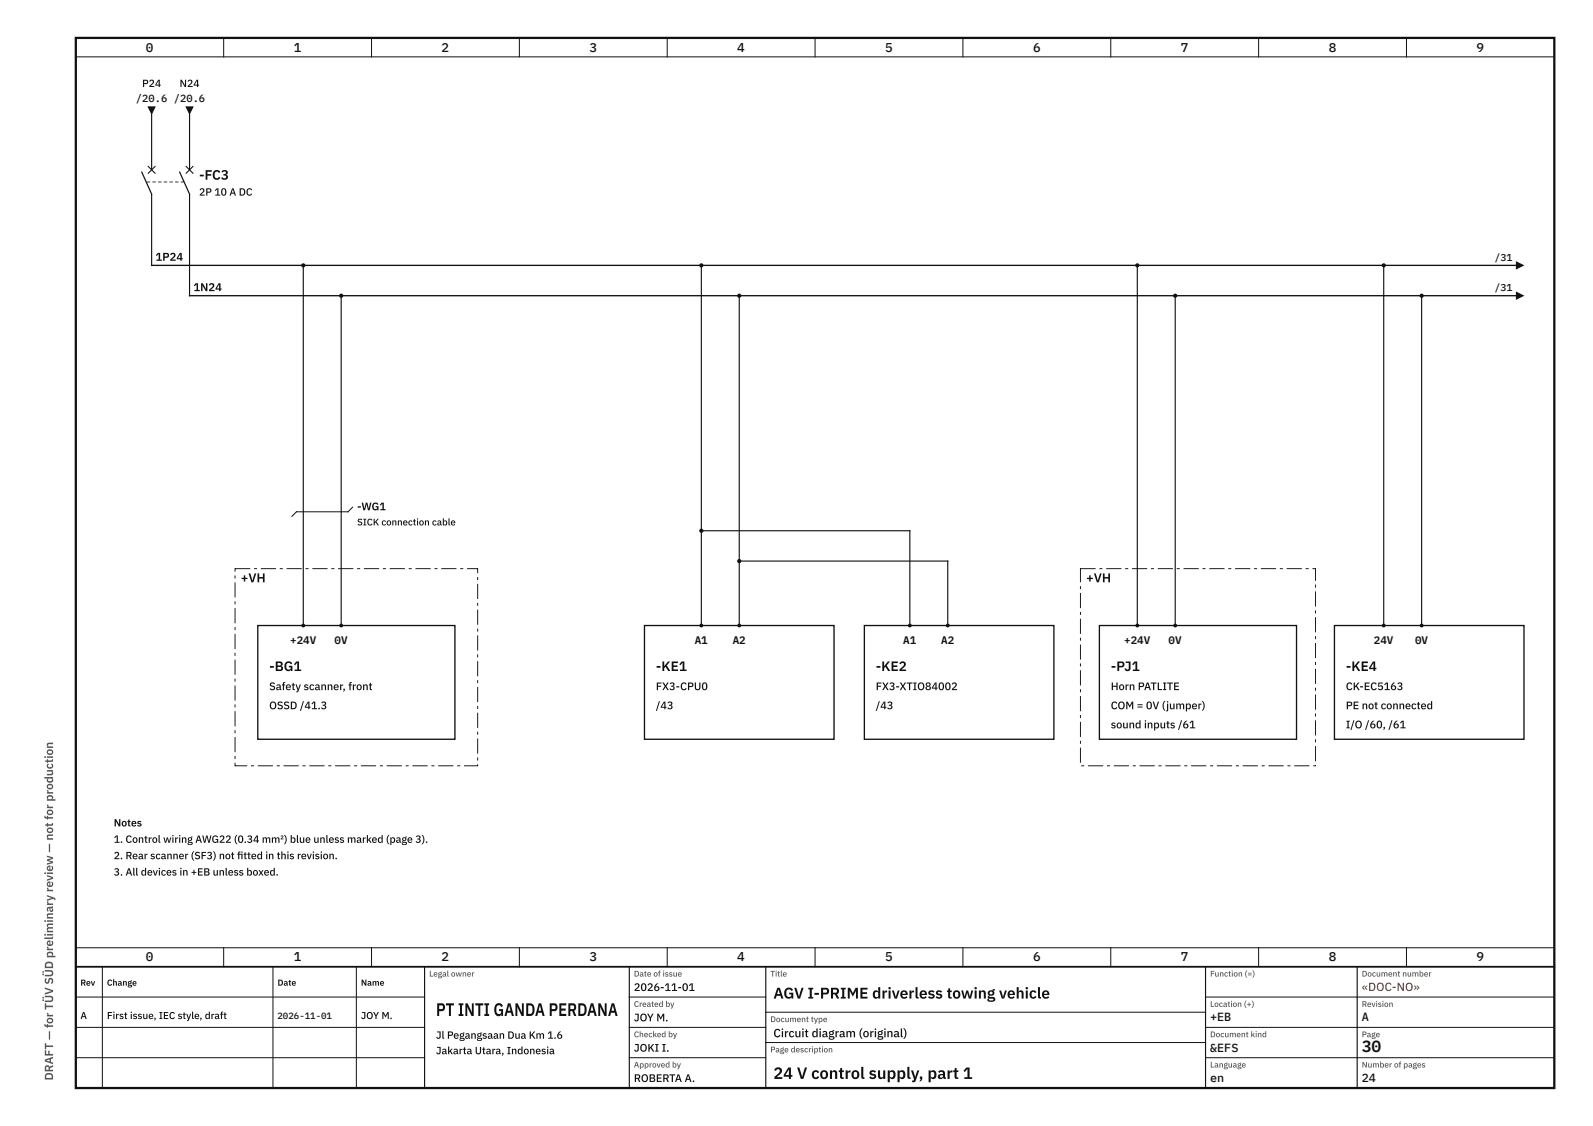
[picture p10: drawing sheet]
<svg xmlns="http://www.w3.org/2000/svg" width="420mm" height="297mm" viewBox="0 0 420 297" stroke-linecap="round" stroke-linejoin="round" font-family="sans-serif">
<path d="M20 10h390v277h-390z" fill="none" stroke="#111" stroke-width=".6"/>
<g fill="none" stroke="#111" stroke-width=".26">
<path d="M20 15h390M59 10v5M98 10v5M137 10v5M176 10v5M215 10v5M254 10v5M293 10v5M332 10v5M371 10v5M20 250h390M20 255h390"/>
<path d="M27 255v32M59 250v5M72 255v32M94 255v32M98 250v5M137 250v5M176 250v5M215 250v5M254 250v5M293 250v5M332 250v5M371 250v5"/>
<path d="M20 263h92M20 271h92M20 279h92M166 263h36M166 271h36M166 279h36M202 267h116M202 275h116M318 263h92M318 271h92M318 279h92"/>
</g>
<path d="M20 255h390" fill="none" stroke="#111" stroke-width=".45"/>
<path d="M112 255v32M166 255v32M202 255v32M318 255v32M358 255v32" fill="none" stroke="#111" stroke-width=".3"/>
<path d="M39.1 28.2h1.8l-.9 1.8z" fill="#111"/>
<path d="M39.1 28.2h1.8l-.9 1.8z" fill="none" stroke="#111" stroke-width=".26"/>
<path d="M49.1 28.2h1.8l-.9 1.8z" fill="#111"/>
<path d="M49.1 28.2h1.8l-.9 1.8z" fill="none" stroke="#111" stroke-width=".26"/>
<path d="M40 30v40M50 30v48" fill="none" stroke="#111" stroke-width=".3"/>
<path d="M40 70h360" fill="none" stroke="#111" stroke-width=".35"/>
<path d="M400 69.1l1.8 .9-1.8 .9z" fill="#111"/>
<path d="M400 69.1l1.8 .9-1.8 .9z" fill="none" stroke="#111" stroke-width=".26"/>
<path d="M50 78h350" fill="none" stroke="#111" stroke-width=".35"/>
<path d="M400 77.1l1.8 .9-1.8 .9z" fill="#111"/>
<path d="M400 77.1l1.8 .9-1.8 .9z" fill="none" stroke="#111" stroke-width=".26"/>
<path d="M80 70v95" fill="none" stroke="#111" stroke-width=".3"/>
<circle cx="80" cy="70" r=".55" fill="#111"/>
<path d="M90 78v87" fill="none" stroke="#111" stroke-width=".3"/>
<circle cx="90" cy="78" r=".55" fill="#111"/>
<path d="M185 70v95" fill="none" stroke="#111" stroke-width=".3"/>
<circle cx="185" cy="70" r=".55" fill="#111"/>
<path d="M195 78v87" fill="none" stroke="#111" stroke-width=".3"/>
<circle cx="195" cy="78" r=".55" fill="#111"/>
<path d="M300 70v95" fill="none" stroke="#111" stroke-width=".3"/>
<circle cx="300" cy="70" r=".55" fill="#111"/>
<path d="M310 78v87" fill="none" stroke="#111" stroke-width=".3"/>
<circle cx="310" cy="78" r=".55" fill="#111"/>
<path d="M365 70v95" fill="none" stroke="#111" stroke-width=".3"/>
<circle cx="365" cy="70" r=".55" fill="#111"/>
<path d="M375 78v87" fill="none" stroke="#111" stroke-width=".3"/>
<circle cx="375" cy="78" r=".55" fill="#111"/>
<path d="M185 140h55" fill="none" stroke="#111" stroke-width=".3"/>
<circle cx="185" cy="140" r=".55" fill="#111"/>
<path d="M240 140v25M195 148h55" fill="none" stroke="#111" stroke-width=".3"/>
<circle cx="195" cy="148" r=".55" fill="#111"/>
<path d="M250 148v17" fill="none" stroke="#111" stroke-width=".3"/>
<path d="M67 149.9h.8v.2h-.8zM68.8 149.9h4v.2h-4zM73.8 149.9h.8v.2h-.8zM75.6 149.9h4v.2h-4zM80.6 149.9h.8v.2h-.8zM82.4 149.9h4v.2h-4zM87.4 149.9h.8v.2h-.8zM89.2 149.9h4v.2h-4zM94.2 149.9h.8v.2h-.8zM96 149.9h4v.2h-4zM101 149.9h.8v.2h-.8zM102.8 149.9h4v.2h-4zM107.8 149.9h.8v.2h-.8zM109.6 149.9h4v.2h-4zM114.6 149.9h.8v.2h-.8zM116.4 149.9h4v.2h-4zM121.4 149.9h.8v.2h-.8zM123.2 149.9h2.9v1.3h-.2l.1-1.2-2.8 .1zM125.9 152.2h.2v.8h-.2zM125.9 154h.2v4h-.2zM125.9 159h.2v.8h-.2zM125.9 160.8h.2v4h-.2zM125.9 165.8h.2v.8h-.2zM125.9 167.6h.2v4h-.2zM125.9 172.6h.2v.8h-.2zM125.9 174.4h.2v4h-.2zM125.9 179.4h.2v.8h-.2zM125.9 181.2h.2v4h-.2zM125.9 186.2h.2v.8h-.2zM125.9 188h.2v4h-.2zM125.9 193h.2v.8h-.2zM125.9 194.8h.2v4h-.2zM125.9 199.8h.2v.8h-.2zM122.4 201.9l3.6 .1-.1-.4h.2v.5h-3.7zM120.6 201.9h.8v.2h-.8zM115.6 201.9h4v.2h-4zM113.8 201.9h.8v.2h-.8zM108.8 201.9h4v.2h-4zM107 201.9h.8v.2h-.8zM102 201.9h4v.2h-4zM100.2 201.9h.8v.2h-.8zM95.2 201.9h4v.2h-4zM93.4 201.9h.8v.2h-.8zM88.4 201.9h4v.2h-4zM86.6 201.9h.8v.2h-.8zM81.6 201.9h4v.2h-4zM79.8 201.9h.8v.2h-.8zM74.8 201.9h4v.2h-4zM73 201.9h.8v.2h-.8zM68 201.9h4v.2h-4zM66.2 201.9h.8v.2h-.8zM61.9 201.2h.2l-.1 .8 3.2-.1v.2h-3.3zM61.9 199.4h.2v.8h-.2zM61.9 194.4h.2v4h-.2zM61.9 192.6h.2v.8h-.2zM61.9 187.6h.2v4h-.2zM61.9 185.8h.2v.8h-.2zM61.9 180.8h.2v4h-.2zM61.9 179h.2v.8h-.2zM61.9 174h.2v4h-.2zM61.9 172.2h.2v.8h-.2zM61.9 167.2h.2v4h-.2zM61.9 165.4h.2v.8h-.2zM61.9 160.4h.2v4h-.2zM61.9 158.6h.2v.8h-.2zM61.9 153.6h.2v4h-.2zM61.9 151.8h.2v.8h-.2zM61.9 149.9h4.1v.2l-4-.1 .1 .8h-.2z" fill="#111"/>
<path d="M68 165h52v30h-52z" fill="#fff"/>
<path d="M68 165h52v30h-52z" fill="none" stroke="#111" stroke-width=".35"/>
<g fill="#111">
<circle cx="80" cy="165" r=".5"/>
<circle cx="90" cy="165" r=".5"/>
</g>
<path d="M170 165h50v30h-50z" fill="#fff"/>
<path d="M170 165h50v30h-50z" fill="none" stroke="#111" stroke-width=".35"/>
<g fill="#111">
<circle cx="185" cy="165" r=".5"/>
<circle cx="195" cy="165" r=".5"/>
</g>
<path d="M228 165h50v30h-50z" fill="#fff"/>
<path d="M228 165h50v30h-50z" fill="none" stroke="#111" stroke-width=".35"/>
<g fill="#111">
<path d="M290 149.9h.8v.2h-.8zM291.8 149.9h4v.2h-4zM296.8 149.9h.8v.2h-.8zM298.6 149.9h4v.2h-4zM303.6 149.9h.8v.2h-.8zM305.4 149.9h4v.2h-4zM310.4 149.9h.8v.2h-.8zM312.2 149.9h4v.2h-4zM317.2 149.9h.8v.2h-.8zM319 149.9h4v.2h-4zM324 149.9h.8v.2h-.8zM325.8 149.9h4v.2h-4zM330.8 149.9h.8v.2h-.8zM332.6 149.9h4v.2h-4zM337.6 149.9h.8v.2h-.8zM339.4 149.9h4v.2h-4zM344.4 149.9h.8v.2h-.8zM346.2 149.9h.9v3.3h-.2l.1-3.2-.8 .1zM346.9 154.2h.2v.8h-.2zM346.9 156h.2v4h-.2zM346.9 161h.2v.8h-.2zM346.9 162.8h.2v4h-.2zM346.9 167.8h.2v.8h-.2zM346.9 169.6h.2v4h-.2zM346.9 174.6h.2v.8h-.2zM346.9 176.4h.2v4h-.2zM346.9 181.4h.2v.8h-.2zM346.9 183.2h.2v4h-.2zM346.9 188.2h.2v.8h-.2zM346.9 190h.2v4h-.2zM346.9 195h.2v.8h-.2zM346.9 196.8h.2v4h-.2zM346.4 201.9l.6 .1-.1-.2h.2v.3h-.7zM341.4 201.9h4v.2h-4zM339.6 201.9h.8v.2h-.8zM334.6 201.9h4v.2h-4zM332.8 201.9h.8v.2h-.8zM327.8 201.9h4v.2h-4zM326 201.9h.8v.2h-.8zM321 201.9h4v.2h-4zM319.2 201.9h.8v.2h-.8zM314.2 201.9h4v.2h-4zM312.4 201.9h.8v.2h-.8zM307.4 201.9h4v.2h-4zM305.6 201.9h.8v.2h-.8zM300.6 201.9h4v.2h-4zM298.8 201.9h.8v.2h-.8zM293.8 201.9h4v.2h-4zM292 201.9h.8v.2h-.8zM287 201.9h4v.2h-4zM285.2 201.9h.8v.2h-.8zM284.9 197.2h.2v4h-.2zM284.9 195.4h.2v.8h-.2zM284.9 190.4h.2v4h-.2zM284.9 188.6h.2v.8h-.2zM284.9 183.6h.2v4h-.2zM284.9 181.8h.2v.8h-.2zM284.9 176.8h.2v4h-.2zM284.9 175h.2v.8h-.2zM284.9 170h.2v4h-.2zM284.9 168.2h.2v.8h-.2zM284.9 163.2h.2v4h-.2zM284.9 161.4h.2v.8h-.2zM284.9 156.4h.2v4h-.2zM284.9 154.6h.2v.8h-.2zM284.9 149.9h4.1v.2l-4-.1 .1 3.6h-.2z"/>
<circle cx="240" cy="165" r=".5"/>
<circle cx="250" cy="165" r=".5"/>
</g>
<path d="M290 165h52v30h-52z" fill="#fff"/>
<path d="M290 165h52v30h-52z" fill="none" stroke="#111" stroke-width=".35"/>
<g fill="#111">
<circle cx="300" cy="165" r=".5"/>
<circle cx="310" cy="165" r=".5"/>
</g>
<path d="M352 165h50v30h-50z" fill="#fff"/>
<path d="M352 165h50v30h-50z" fill="none" stroke="#111" stroke-width=".35"/>
<g fill="#111">
<circle cx="365" cy="165" r=".5"/>
<circle cx="375" cy="165" r=".5"/>
</g>
<path d="M39.4 45h1.2v6.1h-1.2z" fill="#fff"/>
<path d="M37.4 45.4l2.6 5.8" fill="none" stroke="#111" stroke-width=".32"/>
<path d="M39.1 43.9l1.8 1.8M40.9 43.9l-1.8 1.8" fill="none" stroke="#111" stroke-width=".28"/>
<path d="M49.4 45h1.2v6.1h-1.2z" fill="#fff"/>
<path d="M47.4 45.4l2.6 5.8" fill="none" stroke="#111" stroke-width=".32"/>
<path d="M49.1 43.9l1.8 1.8M50.9 43.9l-1.8 1.8" fill="none" stroke="#111" stroke-width=".28"/>
<path d="M38.7 47.9h.9v.2h-.9zM40.2 47.9h.9v.2h-.9zM41.7 47.9h.9v.2h-.9zM43.2 47.9h.9v.2h-.9zM44.7 47.9h.9v.2h-.9zM46.2 47.9h.9v.2h-.9zM47.7 47.9h.9v.2h-.9z" fill="#111"/>
<path d="M93 133.8l-1.2 1.2h-13.6l-1.2 1.2" fill="none" stroke="#111" stroke-width=".26"/>
<text font-size="4.8" fill="#111" x="115" y="268">PT INTI GANDA PERDANA</text>
<g font-size="4.3" fill="#111">
<text x="359.2" y="277.4">30</text>
<text x="204" y="284.6">24 V control supply, part 1</text>
</g>
<text font-size="4.1" fill="#111" x="204" y="263.4">AGV I-PRIME driverless towing vehicle</text>
<g font-size="3.6" fill="#111">
<text x="52.5" y="47.4">-FC3</text>
<text x="71" y="177">-BG1</text>
<text x="173" y="177">-KE1</text>
<text x="231" y="177">-KE2</text>
<text x="293" y="177">-PJ1</text>
<text x="355" y="177">-KE4</text>
</g>
<g font-size="3.4" fill="#111">
<text x="38.5" y="13.6">0</text>
<text x="77.5" y="13.6">1</text>
<text x="116.5" y="13.6">2</text>
<text x="155.5" y="13.6">3</text>
<text x="194.5" y="13.6">4</text>
<text x="233.5" y="13.6">5</text>
<text x="272.5" y="13.6">6</text>
<text x="311.5" y="13.6">7</text>
<text x="350.5" y="13.6">8</text>
<text x="389.5" y="13.6">9</text>
<text x="63.5" y="153.6">+VH</text>
<text x="286.5" y="153.6">+VH</text>
<text x="38.5" y="253.6">0</text>
<text x="77.5" y="253.6">1</text>
<text x="116.5" y="253.6">2</text>
<text x="155.5" y="253.6">3</text>
<text x="194.5" y="253.6">4</text>
<text x="233.5" y="253.6">5</text>
<text x="272.5" y="253.6">6</text>
<text x="311.5" y="253.6">7</text>
<text x="350.5" y="253.6">8</text>
<text x="389.5" y="253.6">9</text>
</g>
<text font-size="3.1" fill="#c0392b" x="359.2" y="261.4">«DOC-NO»</text>
<g font-size="3.1" fill="#111">
<text x="319.2" y="269.4">+EB</text>
<text x="359.2" y="269.4">A</text>
<text x="204" y="273.6">Circuit diagram (original)</text>
<text x="319.2" y="277.4">&amp;EFS</text>
<text x="319.2" y="285.4">en</text>
<text x="359.2" y="285.4">24</text>
</g>
<text font-size="3.1" fill="#555" x="14" y="285" transform="rotate(-90 14 285)">DRAFT — for TÜV SÜD preliminary review — not for production</text>
<g font-size="3" fill="#111">
<text x="41" y="68.8">1P24</text>
<text x="51" y="76.8">1N24</text>
</g>
<g font-size="2.9" fill="#111">
<text x="94.2" y="134.6">-WG1</text>
<text x="76.5" y="169.8">+24V</text>
<text x="88.3" y="169.8">0V</text>
<text x="183.3" y="169.8">A1</text>
<text x="193.3" y="169.8">A2</text>
<text x="238.3" y="169.8">A1</text>
<text x="248.3" y="169.8">A2</text>
<text x="296.5" y="169.8">+24V</text>
<text x="308.3" y="169.8">0V</text>
<text x="362.4" y="169.8">24V</text>
<text x="373.3" y="169.8">0V</text>
<text x="71" y="182">Safety scanner, front</text>
<text x="173" y="182">FX3-CPU0</text>
<text x="231" y="182">FX3-XTIO84002</text>
<text x="293" y="182">Horn PATLITE</text>
<text x="355" y="182">CK-EC5163</text>
<text x="71" y="187.1">OSSD /41.3</text>
<text x="173" y="187.1">/43</text>
<text x="231" y="187.1">/43</text>
<text x="293" y="187.1">COM = 0V (jumper)</text>
<text x="355" y="187.1">PE not connected</text>
<text x="293" y="192.1">sound inputs /61</text>
<text x="355" y="192.1">I/O /60, /61</text>
<text x="167.2" y="261.4">2026-11-01</text>
<text x="167.2" y="269.4">JOY M.</text>
<text x="167.2" y="277.4">JOKI I.</text>
<text x="167.2" y="285.4">ROBERTA A.</text>
</g>
<g font-size="2.8" fill="#111">
<text x="37.5" y="23">P24</text>
<text x="47.4" y="23">N24</text>
<text x="35.9" y="26.8">/20.6 /20.6</text>
<text x="52.5" y="51.6">2P 10 A DC</text>
<text x="30" y="218">Notes</text>
<text x="30" y="222.3">1. Control wiring AWG22 (0.34 mm²) blue unless marked (page 3).</text>
<text x="30" y="226.6">2. Rear scanner (SF3) not ftted in this revision.</text>
<text x="62.5" y="226.6">i</text>
<text x="30" y="231">3. All devices in +EB unless boxed.</text>
<text x="115" y="274">Jl Pegangsaan Dua Km 1.6</text>
<text x="115" y="278.1">Jakarta Utara, Indonesia</text>
</g>
<g font-size="2.6" fill="#111">
<text x="394.2" y="68.8">/31</text>
<text x="394.2" y="76.8">/31</text>
<text x="21.2" y="268.8">A</text>
<text x="28.2" y="268.8">First issue, IEC style, draft</text>
<text x="95.2" y="268.8">JOY M.</text>
</g>
<text font-size="2.5" fill="#111" x="94.2" y="138.6">SICK connection cable</text>
<text font-size="2.4" fill="#111" x="73.2" y="268.8">2026-11-01</text>
<g font-size="2.3" fill="#111">
<text x="21.2" y="260">Rev</text>
<text x="28.2" y="260">Change</text>
<text x="73.2" y="260">Date</text>
<text x="95.2" y="260">Name</text>
</g>
<g font-size="2.2" fill="#555">
<text x="113.2" y="257.6">Legal owner</text>
<text x="167.2" y="257.6">Date of issue</text>
<text x="203.2" y="257.6">Title</text>
<text x="319.2" y="257.6">Function (=)</text>
<text x="359.2" y="257.6">Document number</text>
<text x="167.2" y="265.6">Created by</text>
<text x="203.2" y="269.6">Document type</text>
<text x="319.2" y="265.6">Location (+)</text>
<text x="359.2" y="265.6">Revision</text>
<text x="167.2" y="273.6">Checked by</text>
<text x="319.2" y="273.6">Document kind</text>
<text x="359.2" y="273.6">Page</text>
<text x="167.2" y="281.6">Approved by</text>
<text x="203.2" y="277.6">Page description</text>
<text x="319.2" y="281.6">Language</text>
<text x="359.2" y="281.6">Number of pages</text>
</g>
</svg>
